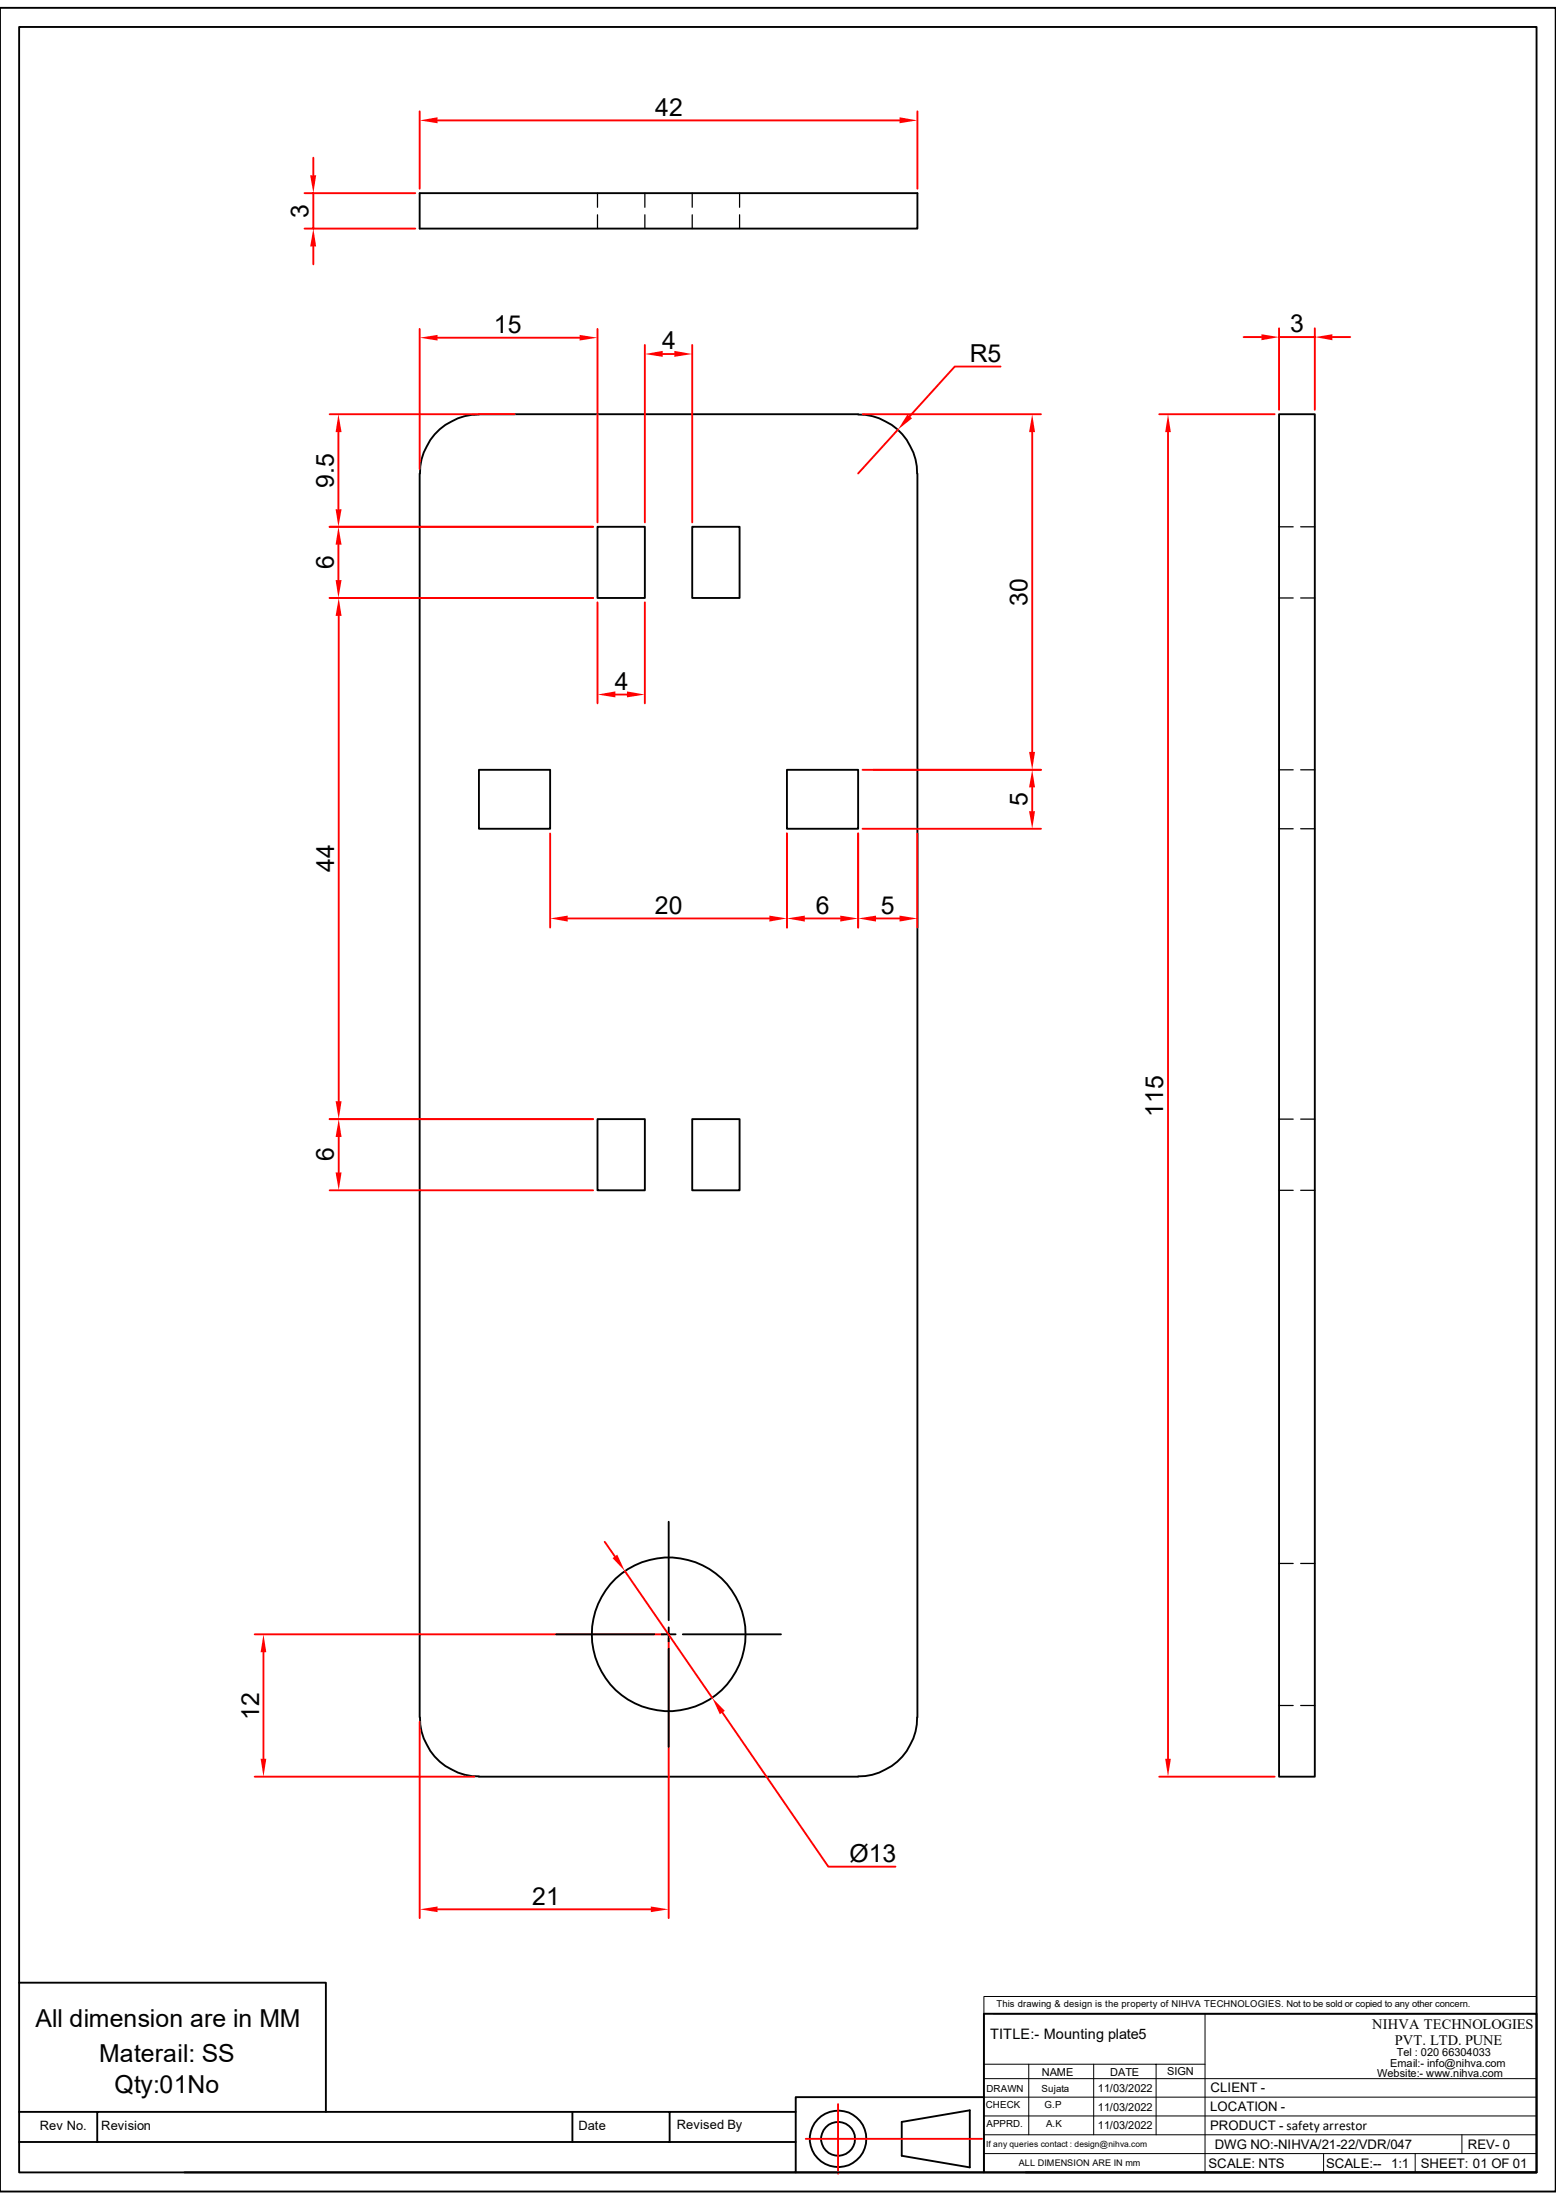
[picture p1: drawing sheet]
<svg xmlns="http://www.w3.org/2000/svg" width="210mm" height="297mm" viewBox="0 0 210 297" stroke-linecap="round" stroke-linejoin="round" font-family="sans-serif">
<g fill="none" stroke="#000" stroke-width=".25">
<path d="M0 1.1h210v294.8h-210zM2.6 3.6h204.8v289.7h-204.8zM56.6 26.1h67.2v4.8h-67.2zM64.6 56a7.9 7.9 0 0 0-7.9 7.9M64.6 55.9h51.2M115.8 56a7.9 7.9 0 0 1 8 7.9M172.6 55.9h4.9v184h-4.9zM56.6 63.9v168M80.6 71.1h6.4v9.6h-6.4zM123.8 63.9v168M80.6 151.1h6.4v9.6h-6.4zM56.7 231.9a7.9 7.9 0 0 0 7.9 7.9"/>
<path d="M64.6 239.9h51.2M123.8 231.9a7.9 7.9 0 0 1-8 7.9M138.4 293.3h69"/>
</g>
<g fill="none" stroke="#000" stroke-width=".17">
<path d="M80.6 26.1v1.9M80.6 29v1.9M87 26.1v1.9M87 29v1.9M93.4 26.1v1.9M93.4 29v1.9M99.8 26.1v1.9M99.8 29v1.9M172.6 71.1h1.9M175.6 71.1h1.9M172.6 80.7h1.9M175.6 80.7h1.9"/>
<path d="M172.6 151.1h1.9M175.6 151.1h1.9M172.6 160.7h1.9M175.6 160.7h1.9M172.6 211.1h1.9M175.6 211.1h1.9M172.6 230.3h1.9M175.6 230.3h1.9"/>
</g>
<path d="M132.8 269.5h74.6v2.4h-74.6zM162.6 271.9h44.8M132.8 288.2h74.6M132.8 285.7h74.6M132.8 283.1h74.6M132.8 280.6h74.6" fill="none" stroke="#000" stroke-width=".13"/>
<path d="M163 272.5h21.7v5.9h-21.7z" fill="#fff"/>
<path d="M132.8 271.9v21.4M132.8 278.7h29.8M134.1 271.9h28.5v21.4M138.9 278.7v9.5M147.6 278.7v9.5M156 278.7v9.5M132.8 290.7h74.6M178.6 290.7v2.6M191 290.7v2.6M197.3 288.2v2.5" fill="none" stroke="#000" stroke-width=".13"/>
<g fill="none" stroke="#000" stroke-width=".25">
<path d="M2.6 267.7h41.4v17.4M132.8 271.9h74.6v21.4h-74.6zM2.6 289.2h104.8M2.6 285.1h104.8M13.1 285.1v4.1M77.3 285.1v4.1M90.4 285.1v4.1M107.4 293.3h25.4M121.7 286.5l9.2-1.6v7.7l-9.2-1.6zM132.8 283.1h-25.4v10.2h-82.5"/>
<circle cx="113.1" cy="288.8" r="2.29"/>
<circle cx="113.1" cy="288.8" r="3.8"/>
</g>
<path d="M56.6 15v10.5M59.1 16.3h62.3M123.8 15v10.5M108.8 288.8h23.7M113.1 284.1v9.4" fill="none" stroke="#f00" stroke-width=".25"/>
<g fill="#f00">
<path d="M56.6 16.3l2.5-.5v.8z"/>
<path d="M121.4 15.8l2.4 .5-2.4 .3z"/>
</g>
<path d="M41.1 30.9h14.9M41.1 26.1h14.9M42.3 21.3v2.4M42.3 26.1v4.8M42.3 33.3v2.4" fill="none" stroke="#f00" stroke-width=".25"/>
<g fill="#f00">
<path d="M42.3 30.9l.4 2.4h-.8z"/>
<path d="M41.9 23.7h.8l-.4 2.4z"/>
</g>
<path d="M34.4 239.9h29.7M34.4 220.6h55.2M35.6 223.1v14.3" fill="none" stroke="#f00" stroke-width=".25"/>
<g fill="#f00">
<path d="M35.2 237.4h.7l-.3 2.5z"/>
<path d="M35.6 220.6l.3 2.5h-.7z"/>
</g>
<path d="M56.6 232.5v26.5M90.3 221.2v37.8M59.1 257.8h28.7" fill="none" stroke="#f00" stroke-width=".25"/>
<g fill="#f00">
<path d="M56.6 257.8l2.5-.4v.7z"/>
<path d="M87.8 257.4l2.5 .4-2.5 .3z"/>
</g>
<path d="M156.5 55.9h15.5M157.6 58.3v179.1M156.5 239.9h15.5" fill="none" stroke="#f00" stroke-width=".25"/>
<g fill="#f00">
<path d="M157.6 55.9l.4 2.4h-.7z"/>
<path d="M157.3 237.4h.7l-.4 2.5z"/>
</g>
<path d="M167.9 45.5h2.4M172.6 44.3v11M172.6 45.5h4.9M177.5 44.3v11M179.8 45.5h2.4" fill="none" stroke="#f00" stroke-width=".25"/>
<g fill="#f00">
<path d="M170.3 45.1l2.3 .4-2.3 .4z"/>
<path d="M177.5 45.5l2.3-.4v.8z"/>
</g>
<path d="M121.2 58l-5.4 5.9M135 49.5h-6.1l-6.1 6.7" fill="none" stroke="#f00" stroke-width=".25"/>
<path d="M122.5 56l.6 .5-1.9 1.5z" fill="#f00"/>
<g fill="none" stroke="#000" stroke-width=".25">
<path d="M90.3 205.4v13.3M90.3 219.7v1.9M75.1 220.6h13.2M89.3 220.6h1.9M90.3 222.6v13.2M92.2 220.6h13.2"/>
<circle cx="90.2" cy="220.6" r="10.4"/>
</g>
<path d="M81.6 208.2l1.4 1.9M84.3 212.1l11.8 17.1M97.5 231.2l14.3 20.8h9.1" fill="none" stroke="#f00" stroke-width=".25"/>
<g fill="#f00">
<path d="M82.7 210.4l.6-.5 1 2.2z"/>
<path d="M96.1 229.2l1.7 1.8-.6 .4z"/>
</g>
<path d="M93.4 71.1h6.4v9.6h-6.4zM93.4 151.1h6.4v9.6h-6.4z" fill="none" stroke="#000" stroke-width=".25"/>
<path d="M44.5 55.9h25M45.7 58.3v10.4M44.5 71.1h35.6" fill="none" stroke="#f00" stroke-width=".25"/>
<g fill="#f00">
<path d="M45.7 55.9l.4 2.4h-.8z"/>
<path d="M45.3 68.7h.8l-.4 2.4z"/>
</g>
<path d="M44.5 71.1h35.6M45.7 73.5v4.8M44.5 80.7h35.6" fill="none" stroke="#f00" stroke-width=".25"/>
<g fill="#f00">
<path d="M45.7 71.1l.4 2.4h-.8z"/>
<path d="M45.3 78.3h.8l-.4 2.4z"/>
</g>
<path d="M44.5 80.7h35.6M45.7 83.1v65.6M44.5 151.1h35.6" fill="none" stroke="#f00" stroke-width=".25"/>
<g fill="#f00">
<path d="M45.7 80.7l.4 2.4h-.8z"/>
<path d="M45.3 148.7h.8l-.4 2.4z"/>
</g>
<path d="M44.5 151.1h35.6M45.7 153.5v4.8M44.5 160.7h35.6" fill="none" stroke="#f00" stroke-width=".25"/>
<g fill="#f00">
<path d="M45.7 151.1l.4 2.4h-.8z"/>
<path d="M45.3 158.3h.8l-.4 2.4z"/>
</g>
<path d="M56.6 44.4v18.9M59.1 45.6h19.1M80.6 44.4v26.1" fill="none" stroke="#f00" stroke-width=".25"/>
<g fill="#f00">
<path d="M56.6 45.6l2.5-.4v.8z"/>
<path d="M78.2 45.2l2.4 .4-2.4 .4z"/>
</g>
<path d="M87 46.6v23.9M89.5 47.8h1.5M93.4 46.6v23.9" fill="none" stroke="#f00" stroke-width=".25"/>
<g fill="#f00">
<path d="M87 47.8l2.5-.4v.8z"/>
<path d="M91 47.4l2.4 .4-2.4 .4z"/>
</g>
<path d="M80.6 81.3v13.7M83.1 93.8h1.5M87 81.3v13.7" fill="none" stroke="#f00" stroke-width=".25"/>
<g fill="#f00">
<path d="M80.6 93.8l2.5-.5v.8z"/>
<path d="M84.6 93.3l2.4 .5-2.4 .3z"/>
</g>
<path d="M106.2 103.9h9.6v8h-9.6z" fill="none" stroke="#000" stroke-width=".25"/>
<path d="M116.4 55.9h24.1M139.3 58.3v43.2M116.4 103.9h24.1" fill="none" stroke="#f00" stroke-width=".25"/>
<g fill="#f00">
<path d="M139.3 55.9l.4 2.4h-.8z"/>
<path d="M138.9 101.5h.8l-.4 2.4z"/>
</g>
<path d="M116.4 111.9h24.1M117.9 103.9h22.6M139.3 106.3v3.2" fill="none" stroke="#f00" stroke-width=".25"/>
<g fill="#f00">
<path d="M139.3 103.9l.4 2.4h-.8z"/>
<path d="M138.9 109.5h.8l-.4 2.4z"/>
</g>
<path d="M115.8 112.5v12.7M123.8 112.5v12.7M118.2 124h3.2" fill="none" stroke="#f00" stroke-width=".25"/>
<g fill="#f00">
<path d="M115.8 124l2.4-.4v.8z"/>
<path d="M121.4 123.6l2.4 .4-2.4 .4z"/>
</g>
<path d="M106.2 112.5v12.7M115.8 112.5v12.7M108.6 124h4.8" fill="none" stroke="#f00" stroke-width=".25"/>
<g fill="#f00">
<path d="M113.4 123.6l2.4 .4-2.4 .4z"/>
<path d="M106.2 124l2.4-.4v.8z"/>
</g>
<path d="M64.6 103.9h9.7v8h-9.7z" fill="none" stroke="#000" stroke-width=".25"/>
<path d="M74.3 112.5v12.7M106.2 112.5v12.7M76.6 124h27.2" fill="none" stroke="#f00" stroke-width=".25"/>
<g fill="#f00">
<path d="M74.3 124l2.3-.4v.8z"/>
<path d="M103.8 123.6l2.4 .4-2.4 .4z"/>
</g>
<path d="M172.6 103.9h1.9M172.6 111.9h1.9M175.6 103.9h1.9M175.6 111.9h1.9" fill="none" stroke="#000" stroke-width=".17"/>
<g font-size="3.3">
<text x="88.4" y="15.7">42</text>
<text x="41.7" y="29.4" transform="rotate(-90 41.7 29.4)">3</text>
<text x="66.7" y="45">15</text>
<text x="89.4" y="47.2">4</text>
<text x="174.1" y="44.9">3</text>
<text x="130.9" y="48.9">R5</text>
<text x="45" y="65.9" transform="rotate(-90 45 65.9)">9.5</text>
<text x="45" y="76.8" transform="rotate(-90 45 76.8)">6</text>
<text x="138.7" y="81.8" transform="rotate(-90 138.7 81.8)">30</text>
<text x="83" y="93.2">4</text>
<text x="138.7" y="108.8" transform="rotate(-90 138.7 108.8)">5</text>
<text x="45.1" y="117.7" transform="rotate(-90 45.1 117.7)">44</text>
<text x="88.4" y="123.4">20</text>
<text x="110.1" y="123.4">6</text>
<text x="118.9" y="123.4">5</text>
<text x="157" y="150.8" transform="rotate(-90 157 150.8)">115</text>
<text x="45" y="156.8" transform="rotate(-90 45 156.8)">6</text>
<text x="35" y="232.2" transform="rotate(-90 35 232.2)">12</text>
<text x="114.7" y="251.3">Ø13</text>
<text x="71.8" y="257.2">21</text>
<text x="4.8" y="273.6">All dimension are in MM</text>
<text x="13.4" y="278.4">Materail: SS</text>
<text x="15.5" y="282.5">Qty:01No</text>
</g>
<g font-size="1.9">
<text x="133.6" y="275.3">TITLE:- Mounting plate5</text>
<text x="185.2" y="273.9">NIHVA TECHNOLOGIES</text>
<text x="188.3" y="276.1">PVT. LTD. PUNE</text>
</g>
<g font-size="1.8">
<text x="163.3" y="287.6">PRODUCT - safety arrestor</text>
<text x="163.3" y="285">LOCATION -</text>
<text x="163.4" y="282.5">CLIENT -</text>
<text x="163.1" y="292.7">SCALE: NTS</text>
<text x="164" y="290.1">DWG NO:-NIHVA/21-22/VDR/047</text>
<text x="179" y="292.7">SCALE:--</text>
<text x="187.7" y="292.7">1:1</text>
<text x="191.8" y="292.7">SHEET: 01 OF 01</text>
<text x="198.1" y="290.1">REV- 0</text>
</g>
<g font-size="1.7">
<text x="5.4" y="287.5">Rev No.</text>
<text x="13.7" y="287.5">Revision</text>
<text x="78.1" y="287.5">Date</text>
<text x="91.4" y="287.4">Revised By</text>
</g>
<g font-size="1.5">
<text x="140.6" y="280.2">NAME</text>
<text x="149.9" y="280.2">DATE</text>
<text x="157.5" y="280.2">SIGN</text>
<text x="185.9" y="280.4">Website:- www.nihva.com</text>
<text x="187.6" y="279.1">Email:- info@nihva.com</text>
<text x="188.5" y="277.6">Tel : 020 66304033</text>
<text x="148.2" y="282.4">11/03/2022</text>
<text x="148.2" y="284.9">11/03/2022</text>
<text x="148.2" y="287.5">11/03/2022</text>
</g>
<g font-size="1.3">
<text x="134.5" y="271">This drawing &amp; design is the property of NIHVA TECHNOLOGIES. Not to be sold or copied to any other concern.</text>
<text x="133.1" y="284.6">CHECK</text>
<text x="133.1" y="282.4">DRAWN</text>
<text x="133.1" y="287.2">APPRD.</text>
<text x="140.6" y="282.4">Sujata</text>
<text x="141" y="284.6">G.P</text>
<text x="141.2" y="287.2">A.K</text>
</g>
<text font-size="1.2" x="137.5" y="292.4">ALL DIMENSION ARE IN mm</text>
<text font-size="1.1" x="133.1" y="289.8">If any queries contact : design@nihva.com</text>
</svg>
